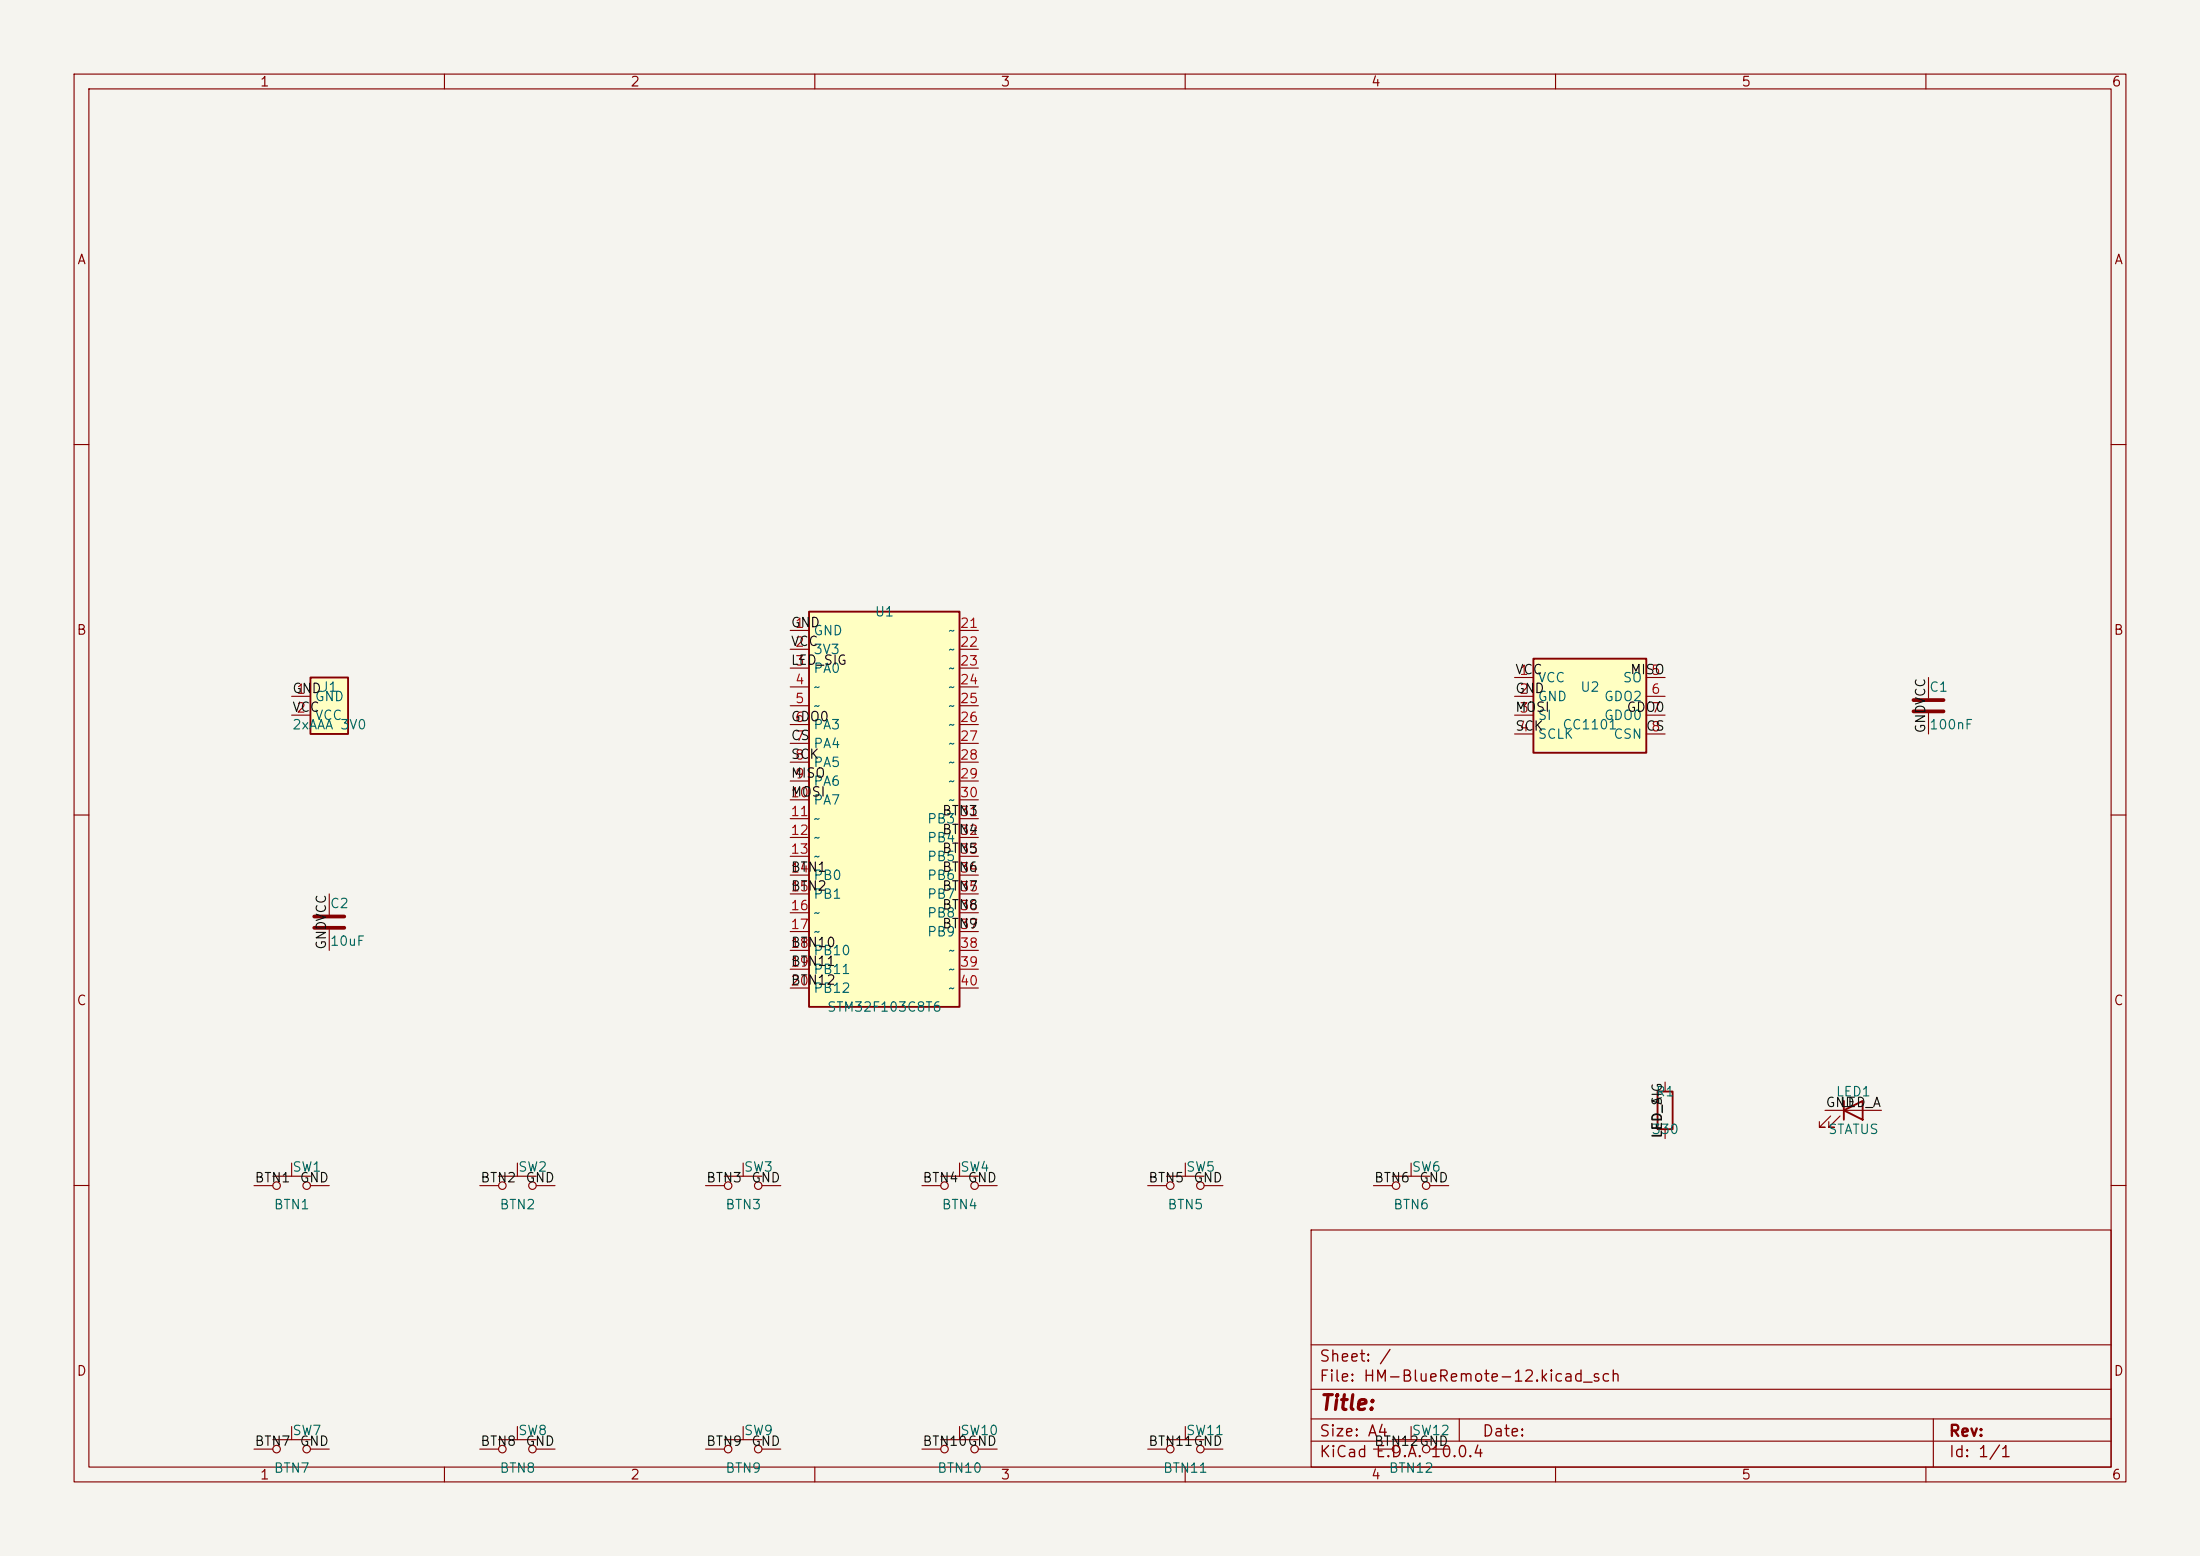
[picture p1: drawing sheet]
<svg xmlns="http://www.w3.org/2000/svg" width="297mm" height="210mm" viewBox="0 0 297 210" stroke-linecap="round" stroke-linejoin="round" font-family="sans-serif">
<path d="M0 0h297v210h-297z" fill="#f5f4ef" stroke="#f5f4ef" stroke-width=".14"/>
<g fill="none" stroke="#840000" stroke-width=".15">
<path d="M10 10h277v190h-277zM12 12h273v186h-273zM60 10v2M110 10v2M160 10v2M210 10v2M260 10v2M10 60h2M285 60h2M10 110h2M285 110h2M10 160h2"/>
<path d="M177 166h108v32h-108zM285 160h2M60 198v2M110 198v2M160 198v2M177 194.5h108M177 191.5h108M177 187.5h108M177 181.5h108M197 191.5v3M210 198v2M260 198v2"/>
<path d="M261 191.5v6.5"/>
</g>
<path d="M109.2 82.6h20.3v53.3h-20.3z" fill="#ffffc2"/>
<path d="M109.2 82.6h20.3v53.3h-20.3z" fill="none" stroke="#840000" stroke-width=".25"/>
<g fill="none" stroke="#840000" stroke-width=".15">
<path d="M106.7 85.1h2.5M106.7 87.6h2.5M106.7 90.2h2.5M106.7 92.7h2.5M106.7 95.3h2.5M106.7 97.8h2.5M129.5 85.1h2.6M129.5 87.6h2.6M129.5 90.2h2.6M129.5 92.7h2.6M129.5 95.3h2.6M129.5 97.8h2.6"/>
<path d="M106.7 100.3h2.5M106.7 102.9h2.5M106.7 105.4h2.5M106.7 108h2.5M106.7 110.5h2.5M106.7 113h2.5M106.7 115.6h2.5M106.7 118.1h2.5M129.5 100.3h2.6M129.5 102.9h2.6M129.5 105.4h2.6M129.5 108h2.6"/>
<path d="M129.5 110.5h2.6M129.5 113h2.6M129.5 115.6h2.6M129.5 118.1h2.6M106.7 120.7h2.5M106.7 123.2h2.5M106.7 125.7h2.5M106.7 128.3h2.5M106.7 130.8h2.5M106.7 133.4h2.5M129.5 120.7h2.6M129.5 123.2h2.6"/>
<path d="M129.5 125.7h2.6M129.5 128.3h2.6M129.5 130.8h2.6M129.5 133.4h2.6"/>
</g>
<path d="M41.9 91.4h5.1v7.7h-5.1z" fill="#ffffc2"/>
<path d="M41.9 91.4h5.1v7.7h-5.1zM223.8 147.3h2v5.1h-2zM248.9 149.9l2.6-1.3v2.5zM248.9 148.6v2.5" fill="none" stroke="#840000" stroke-width=".25"/>
<g fill="none" stroke="#840000" stroke-width=".15">
<path d="M39.4 94h2.5M39.4 96.5h2.5M44.4 120.7v2.7M44.4 125.5v2.8M36.8 158.8h5.1M39.4 157v1.8M67.3 158.8h5.1M69.8 157v1.8M97.8 158.8h5.1M100.3 157v1.8M127 158.8h5.1M129.5 157v1.8"/>
<path d="M157.5 158.8h5.1M160 157v1.8M224.8 146.1v1.2M224.8 152.4v1.3M246.4 149.9h7.6M247.1 150.6l-1.5 1.5h.8h-.8v-.7M248.4 150.6l-1.5 1.5h.7h-.7v-.7M34.3 160h2.5M41.9 160h2.5M64.8 160h2.5M72.4 160h2.5M95.2 160h2.6"/>
<path d="M102.9 160h2.5M124.5 160h2.5M132.1 160h2.5M154.9 160h2.6M162.6 160h2.5M34.3 195.6h2.5M36.8 194.3h5.1M39.4 192.5v1.8M41.9 195.6h2.5M64.8 195.6h2.5M67.3 194.3h5.1M69.8 192.5v1.8"/>
<path d="M72.4 195.6h2.5M95.2 195.6h2.6M97.8 194.3h5.1M100.3 192.5v1.8M102.9 195.6h2.5M124.5 195.6h2.5M127 194.3h5.1M129.5 192.5v1.8M132.1 195.6h2.5M154.9 195.6h2.6M157.5 194.3h5.1M160 192.5v1.8"/>
<path d="M162.6 195.6h2.5M185.4 195.6h2.6M188 194.3h5M190.5 192.5v1.8M193 195.6h2.6"/>
<circle cx="37.3" cy="160" r=".51"/>
<circle cx="41.4" cy="160" r=".51"/>
<circle cx="67.8" cy="160" r=".51"/>
<circle cx="71.9" cy="160" r=".51"/>
<circle cx="98.3" cy="160" r=".51"/>
<circle cx="102.4" cy="160" r=".51"/>
<circle cx="127.5" cy="160" r=".51"/>
<circle cx="131.6" cy="160" r=".51"/>
<circle cx="158" cy="160" r=".51"/>
<circle cx="162.1" cy="160" r=".51"/>
<circle cx="37.3" cy="195.6" r=".51"/>
<circle cx="41.4" cy="195.6" r=".51"/>
<circle cx="67.8" cy="195.6" r=".51"/>
<circle cx="71.9" cy="195.6" r=".51"/>
<circle cx="98.3" cy="195.6" r=".51"/>
<circle cx="102.4" cy="195.6" r=".51"/>
<circle cx="127.5" cy="195.6" r=".51"/>
<circle cx="131.6" cy="195.6" r=".51"/>
<circle cx="158" cy="195.6" r=".51"/>
<circle cx="162.1" cy="195.6" r=".51"/>
<circle cx="188.5" cy="195.6" r=".51"/>
<circle cx="192.5" cy="195.6" r=".51"/>
</g>
<path d="M42.4 123.7h4.1M42.4 125.2h4.1" fill="none" stroke="#840000" stroke-width=".51"/>
<path d="M207 88.9h15.2v12.7h-15.2z" fill="#ffffc2"/>
<path d="M207 88.9h15.2v12.7h-15.2z" fill="none" stroke="#840000" stroke-width=".25"/>
<g fill="none" stroke="#840000" stroke-width=".15">
<path d="M204.5 91.4h2.5M204.5 94h2.5M204.5 96.5h2.5M204.5 99.1h2.5M222.2 91.4h2.6M222.2 94h2.6M222.2 96.5h2.6M222.2 99.1h2.6M260.3 91.4v2.8M260.3 96.3v2.8M188 158.8h5M190.5 157v1.8"/>
<path d="M185.4 160h2.6M193 160h2.6"/>
<circle cx="188.5" cy="160" r=".51"/>
<circle cx="192.5" cy="160" r=".51"/>
</g>
<path d="M258.3 94.5h4.1M258.3 96h4.1" fill="none" stroke="#840000" stroke-width=".51"/>
<text font-size="2" fill="#840000" x="178" y="190.8">Title:</text>
<g font-size="1.5" fill="#840000">
<text x="178" y="184.2">Sheet: /</text>
<text x="178" y="186.9">File: HM-BlueRemote-12.kicad_sch</text>
<text x="178" y="197.1">KiCad E.D.A. 10.0.4</text>
<text x="178" y="194.3">Size: A4</text>
<text x="200" y="194.3">Date:</text>
<text x="263" y="194.3">Rev:</text>
<text x="263" y="197.1">Id: 1/1</text>
</g>
<g font-size="1.3" fill="#840000">
<text x="35" y="12">1</text>
<text x="85" y="12">2</text>
<text x="135" y="12">3</text>
<text x="185" y="12">4</text>
<text x="235" y="12">5</text>
<text x="285" y="12">6</text>
<text x="10.3" y="36">A</text>
<text x="285.3" y="36">A</text>
<text x="10.3" y="86">B</text>
<text x="285.3" y="86">B</text>
<text x="10.3" y="136">C</text>
<text x="285.3" y="136">C</text>
<text x="10.3" y="186">D</text>
<text x="285.3" y="186">D</text>
<text x="35" y="200">1</text>
<text x="85" y="200">2</text>
<text x="135" y="200">3</text>
<text x="185" y="200">4</text>
<text x="235" y="200">5</text>
<text x="285" y="200">6</text>
</g>
<g font-size="1.3" fill="#006464">
<text x="118" y="83.5">U1</text>
<text x="109.7" y="86.1">GND</text>
<text x="109.7" y="88.6">3V3</text>
<text x="127.9" y="86.1">~</text>
<text x="127.9" y="88.6">~</text>
<text x="42.4" y="95">GND</text>
<text x="109.7" y="91.1">PA0</text>
<text x="109.7" y="93.7">~</text>
<text x="127.9" y="91.1">~</text>
<text x="127.9" y="93.7">~</text>
<text x="207.5" y="92.4">VCC</text>
<text x="207.5" y="95">GND</text>
<text x="213.3" y="93.7">U2</text>
<text x="216.5" y="95">GDO2</text>
<text x="219" y="92.4">SO</text>
<text x="260.4" y="93.7">C1</text>
<text x="39.4" y="98.8">2xAAA 3V0</text>
<text x="42.4" y="97.5">VCC</text>
<text x="109.7" y="96.2">~</text>
<text x="109.7" y="98.8">PA3</text>
<text x="109.7" y="101.3">PA4</text>
<text x="127.9" y="96.2">~</text>
<text x="127.9" y="98.8">~</text>
<text x="127.9" y="101.3">~</text>
<text x="207.5" y="97.5">SI</text>
<text x="207.5" y="100">SCLK</text>
<text x="210.8" y="98.8">CC1101</text>
<text x="216.5" y="97.5">GDO0</text>
<text x="217.7" y="100">CSN</text>
<text x="260.4" y="98.8">100nF</text>
<text x="109.7" y="103.8">PA5</text>
<text x="109.7" y="106.4">PA6</text>
<text x="127.9" y="103.8">~</text>
<text x="127.9" y="106.4">~</text>
<text x="109.7" y="108.9">PA7</text>
<text x="109.7" y="111.5">~</text>
<text x="125.1" y="111.5">PB3</text>
<text x="127.9" y="108.9">~</text>
<text x="109.7" y="114">~</text>
<text x="109.7" y="116.5">~</text>
<text x="109.7" y="119.1">PB0</text>
<text x="125.1" y="114">PB4</text>
<text x="125.1" y="116.5">PB5</text>
<text x="125.1" y="119.1">PB6</text>
<text x="44.5" y="122.9">C2</text>
<text x="109.7" y="121.6">PB1</text>
<text x="109.7" y="124.2">~</text>
<text x="125.1" y="121.6">PB7</text>
<text x="125.1" y="124.2">PB8</text>
<text x="44.5" y="128">10uF</text>
<text x="109.7" y="126.7">~</text>
<text x="109.7" y="129.2">PB10</text>
<text x="109.7" y="131.8">PB11</text>
<text x="125.1" y="126.7">PB9</text>
<text x="127.9" y="129.2">~</text>
<text x="127.9" y="131.8">~</text>
<text x="109.7" y="134.3">PB12</text>
<text x="111.6" y="136.9">STM32F103C8T6</text>
<text x="127.9" y="134.3">~</text>
<text x="223.4" y="148.3">R1</text>
<text x="247.8" y="148.3">LED1</text>
<text x="222.9" y="153.4">330</text>
<text x="246.7" y="153.4">STATUS</text>
<text x="39.4" y="158.5">SW1</text>
<text x="69.9" y="158.5">SW2</text>
<text x="100.3" y="158.5">SW3</text>
<text x="129.5" y="158.5">SW4</text>
<text x="160" y="158.5">SW5</text>
<text x="190.5" y="158.5">SW6</text>
<text x="36.9" y="163.5">BTN1</text>
<text x="67.4" y="163.5">BTN2</text>
<text x="97.8" y="163.5">BTN3</text>
<text x="127" y="163.5">BTN4</text>
<text x="157.5" y="163.5">BTN5</text>
<text x="188" y="163.5">BTN6</text>
<text x="39.4" y="194">SW7</text>
<text x="69.9" y="194">SW8</text>
<text x="100.3" y="194">SW9</text>
<text x="129.5" y="194">SW10</text>
<text x="160" y="194">SW11</text>
<text x="190.5" y="194">SW12</text>
<text x="36.9" y="199.1">BTN7</text>
<text x="67.4" y="199.1">BTN8</text>
<text x="97.8" y="199.1">BTN9</text>
<text x="126.4" y="199.1">BTN10</text>
<text x="156.9" y="199.1">BTN11</text>
<text x="187.4" y="199.1">BTN12</text>
</g>
<g font-size="1.3" fill="#0f0f0f">
<text x="106.7" y="85">GND</text>
<text x="106.7" y="87.5">VCC</text>
<text x="39.4" y="93.9">GNDJ1</text>
<text x="106.7" y="90">LED_SIG</text>
<text x="204.5" y="91.3">VCC</text>
<text x="204.5" y="93.9">GND</text>
<text x="220" y="91.3">MISO</text>
<text x="39.4" y="96.4">VCC</text>
<text x="106.7" y="97.7">GDO0</text>
<text x="106.7" y="100.2">CS</text>
<text x="204.5" y="98.9">SCK</text>
<text x="204.5" y="96.4">MOSI</text>
<text x="219.5" y="96.4">GDO0</text>
<text x="222.1" y="98.9">CS</text>
<text x="260.2" y="99.1" transform="rotate(-90 260.2 99.1)">GNDVCC</text>
<text x="106.7" y="102.7">SCK</text>
<text x="106.7" y="105.3">MISO</text>
<text x="106.7" y="107.8">MOSI</text>
<text x="127.1" y="110.4">BTN3</text>
<text x="127.1" y="112.9">BTN4</text>
<text x="106.7" y="118">BTN1</text>
<text x="127.1" y="115.4">BTN5</text>
<text x="127.1" y="118">BTN6</text>
<text x="106.7" y="120.5">BTN2</text>
<text x="127.1" y="120.5">BTN7</text>
<text x="127.1" y="125.6">BTN9</text>
<text x="127.1" y="123.1">BTN8</text>
<text x="44.3" y="128.3" transform="rotate(-90 44.3 128.3)">GNDVCC</text>
<text x="106.7" y="128.1">BTN10</text>
<text x="106.7" y="130.7">BTN11</text>
<text x="106.7" y="133.2">BTN12</text>
<text x="246.4" y="149.7">GND</text>
<text x="248.3" y="149.7">LED_A</text>
<text x="224.7" y="153.8" transform="rotate(-90 224.7 153.8)">LED_SIG</text>
<text x="224.7" y="153.7" transform="rotate(-90 224.7 153.7)">LED_A</text>
<text x="34.3" y="159.9">BTN1</text>
<text x="40.4" y="159.9">GND</text>
<text x="64.8" y="159.9">BTN2</text>
<text x="70.9" y="159.9">GND</text>
<text x="95.2" y="159.9">BTN3</text>
<text x="101.3" y="159.9">GND</text>
<text x="124.5" y="159.9">BTN4</text>
<text x="130.5" y="159.9">GND</text>
<text x="154.9" y="159.9">BTN5</text>
<text x="161" y="159.9">GND</text>
<text x="185.4" y="159.9">BTN6</text>
<text x="191.5" y="159.9">GND</text>
<text x="34.3" y="195.5">BTN7</text>
<text x="40.4" y="195.5">GND</text>
<text x="64.8" y="195.5">BTN8</text>
<text x="70.9" y="195.5">GND</text>
<text x="95.2" y="195.5">BTN9</text>
<text x="101.3" y="195.5">GND</text>
<text x="124.5" y="195.5">BTN10GND</text>
<text x="154.9" y="195.5">BTN11GND</text>
<text x="185.4" y="195.5">BTN12GND</text>
</g>
<g font-size="1.3" fill="#a90000">
<text x="107.2" y="85.1">1</text>
<text x="107.2" y="87.6">2</text>
<text x="129.5" y="85.1">21</text>
<text x="129.5" y="87.6">22</text>
<text x="39.9" y="94">1</text>
<text x="107.2" y="90.1">3</text>
<text x="107.2" y="92.7">4</text>
<text x="107.2" y="95.2">5</text>
<text x="129.5" y="90.1">23</text>
<text x="129.5" y="92.7">24</text>
<text x="129.5" y="95.2">25</text>
<text x="205" y="91.4">1</text>
<text x="205" y="94">2</text>
<text x="222.8" y="91.4">5</text>
<text x="222.8" y="94">6</text>
<text x="39.9" y="96.5">2</text>
<text x="107.2" y="97.8">6</text>
<text x="107.2" y="100.3">7</text>
<text x="129.5" y="97.8">26</text>
<text x="129.5" y="100.3">27</text>
<text x="205" y="96.5">3</text>
<text x="205" y="99">4</text>
<text x="222.8" y="96.5">7</text>
<text x="222.8" y="99">8</text>
<text x="106.6" y="107.9">10</text>
<text x="107.2" y="102.8">8</text>
<text x="107.2" y="105.4">9</text>
<text x="129.5" y="102.8">28</text>
<text x="129.5" y="105.4">29</text>
<text x="129.5" y="107.9">30</text>
<text x="106.6" y="110.5">11</text>
<text x="106.6" y="113">12</text>
<text x="129.5" y="110.5">31</text>
<text x="129.5" y="113">32</text>
<text x="106.6" y="115.5">13</text>
<text x="106.6" y="118.1">14</text>
<text x="129.5" y="115.5">33</text>
<text x="129.5" y="118.1">34</text>
<text x="106.6" y="120.6">15</text>
<text x="106.6" y="123.2">16</text>
<text x="106.6" y="125.7">17</text>
<text x="129.5" y="120.6">35</text>
<text x="129.5" y="123.2">36</text>
<text x="129.5" y="125.7">37</text>
<text x="106.6" y="128.2">18</text>
<text x="106.6" y="130.8">19</text>
<text x="129.5" y="128.2">38</text>
<text x="129.5" y="130.8">39</text>
<text x="106.6" y="133.3">20</text>
<text x="129.5" y="133.3">40</text>
</g>
</svg>
